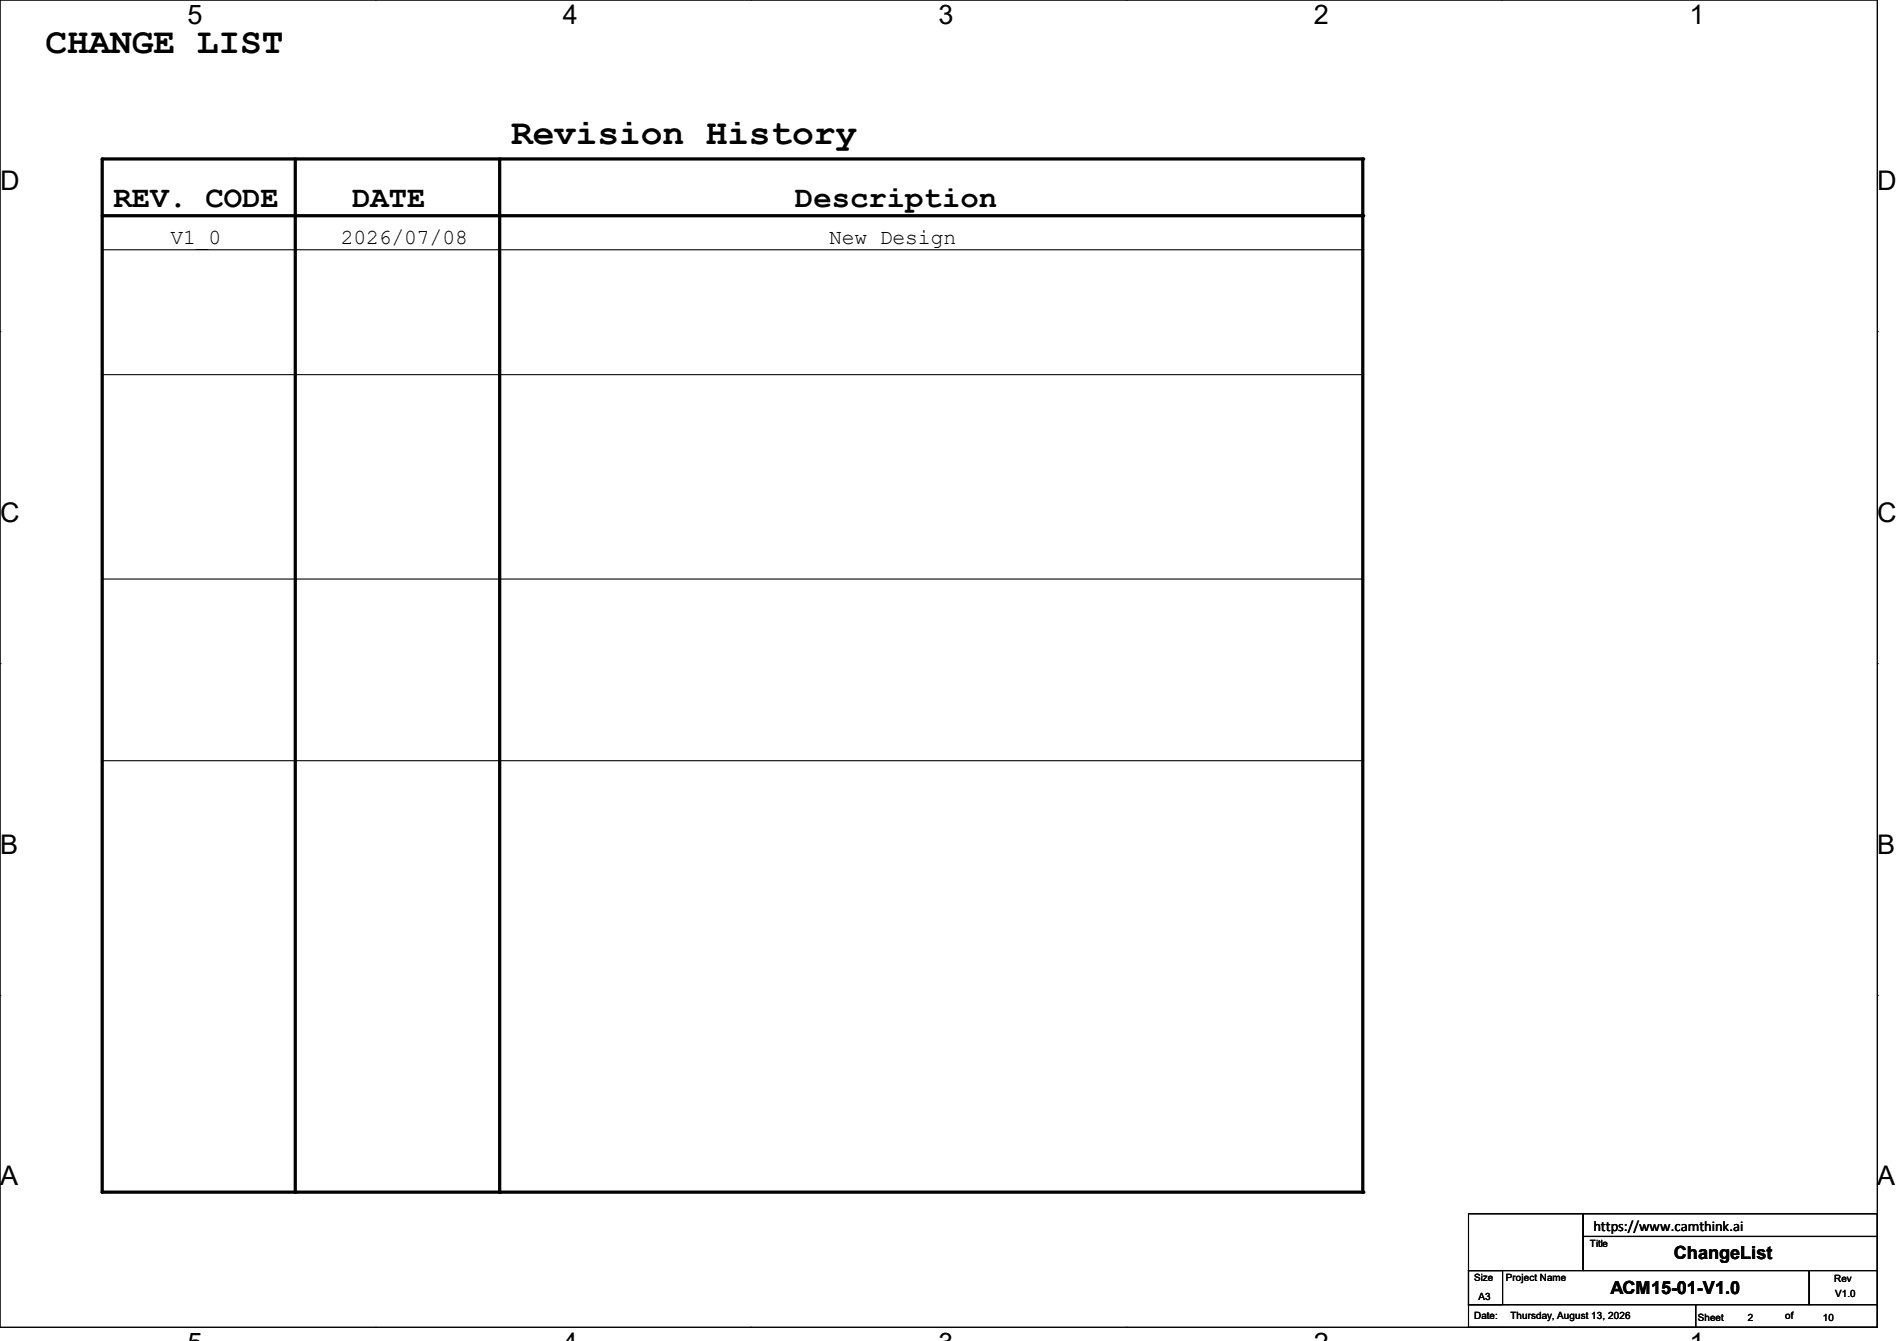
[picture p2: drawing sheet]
<svg xmlns="http://www.w3.org/2000/svg" width="297mm" height="210mm" viewBox="0 0 297 210" stroke-linecap="round" stroke-linejoin="round" font-family="sans-serif">
<g fill="none" stroke="#000" stroke-width=".17">
<path d="M0 0h293.9v207.9h-293.9zM58.8 0h.1M117.6 0h.1M176.3 0h.1M235.1 0h.1M16 39.1h197.4M213.4 39.1h.1M0 51.9h.1M16 58.7h197.4M213.4 58.7h.1M293.9 51.9h.1M16 90.7h197.4"/>
<path d="M213.4 90.7h.1M0 103.9h.1M16 119.1h197.4M213.4 119.1h.1M293.9 103.9h.1M0 155.9h.1M293.9 155.9h.1M229.9 199h5.3v5.3h-5.3zM229.9 199h53.4v5.3h-53.4zM229.9 190.1h18v8.9h-18zM247.9 190.1h46v3.5h-46zM247.9 193.6h46v5.4h-46z"/>
<path d="M283.3 199h10.6v5.3h-10.6zM58.8 207.9h.1M117.6 207.9h.1M176.3 207.9h.1M229.9 204.3h35.6v3.6h-35.6zM235.1 207.9h.1M265.5 204.3h28.4v3.6h-28.4z"/>
</g>
<path d="M0 103.9h.1M293.9 103.9h.1" fill="none" stroke="#000" stroke-width=".16"/>
<path d="M16 24.9h197.4v161.8h-197.4zM16 33.8h197.4M46.2 24.9v161.8M78.2 24.9v161.8" fill="none" stroke="#000" stroke-width=".51"/>
<g fill="#000">
<circle cx="213.4" cy="33.8" r=".25"/>
<circle cx="213.4" cy="24.9" r=".25"/>
<circle cx="16" cy="186.7" r=".25"/>
<circle cx="46.2" cy="186.7" r=".25"/>
<circle cx="78.2" cy="186.7" r=".25"/>
<circle cx="213.4" cy="186.7" r=".25"/>
</g>
<g font-size="5.7">
<text x="7.1" y="8.3">CHANGE LIST</text>
<text x="80" y="22.5">Revision History</text>
</g>
<g font-size="4.8">
<text x="17.8" y="32.5">REV. CODE</text>
<text x="55.1" y="32.5">DATE</text>
<text x="124.5" y="32.5">Description</text>
</g>
<g font-size="4.2">
<text x="29.4" y="3.8">5</text>
<text x="88.1" y="3.8">4</text>
<text x="146.9" y="3.8">3</text>
<text x="205.7" y="3.8">2</text>
<text x="264.5" y="3.8">1</text>
<text x="0" y="29.8">D</text>
<text x="293.9" y="29.8">D</text>
<text x="0" y="81.7">C</text>
<text x="293.9" y="81.7">C</text>
<text x="0" y="133.7">B</text>
<text x="293.9" y="133.7">B</text>
<text x="0" y="185.6">A</text>
<text x="293.9" y="185.6">A</text>
</g>
<g font-size="3.3">
<text x="26.7" y="38.2">V1_0</text>
<text x="53.3" y="38.2">2026/07/08</text>
<text x="129.8" y="38.2">New Design</text>
</g>
<g font-size="2.8">
<text x="262.1" y="197.1">ChangeList</text>
<text x="252.1" y="202.6">ACM15-01-V1.0</text>
</g>
<text font-size="2.3" x="249.5" y="192.7">https://www.camthink.ai</text>
<g font-size="1.6">
<text x="248.9" y="195.2">Title</text>
<text x="230.8" y="200.6">Size</text>
<text x="231.5" y="203.6">A3</text>
<text x="235.8" y="200.6">Project Name</text>
<text x="287.1" y="200.7">Rev</text>
<text x="287.3" y="203.1">V1.0</text>
<text x="230.8" y="206.6">Date:</text>
<text x="236.5" y="206.6">Thursday, August 13, 2026</text>
<text x="265.8" y="206.8">Sheet</text>
<text x="273.6" y="206.8">2</text>
<text x="279.5" y="206.6">of</text>
<text x="285.4" y="206.8">10</text>
</g>
</svg>
